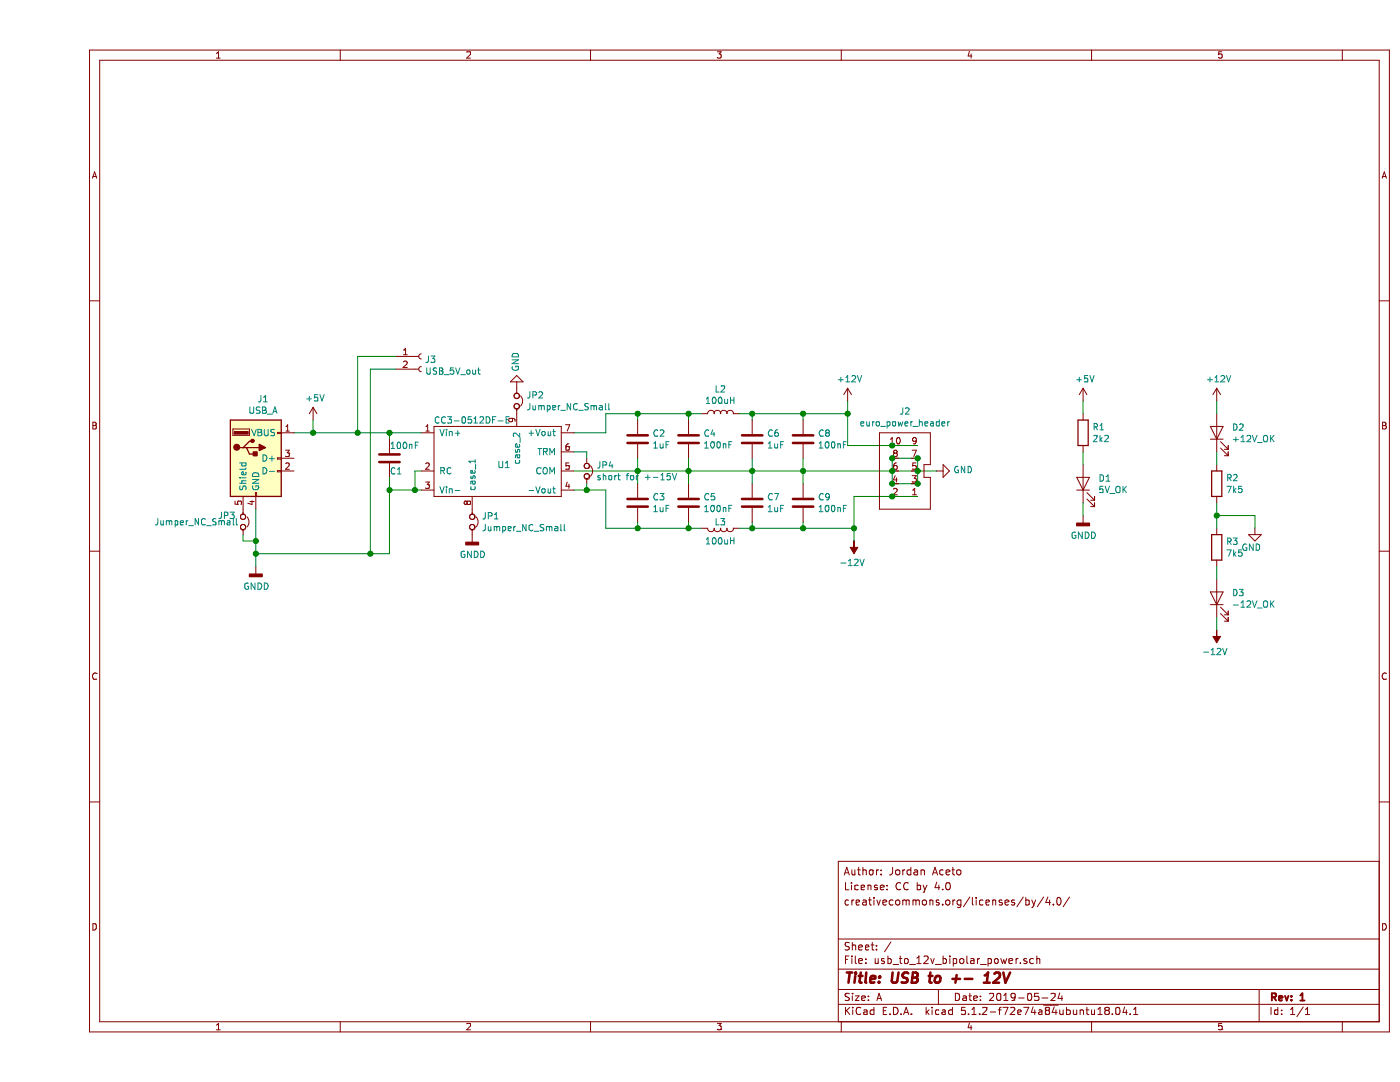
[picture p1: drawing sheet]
EESchema Schematic File Version 4
LIBS:usb_to_12v_bipolar_power-cache
EELAYER 29 0
EELAYER END
$Descr A 11000 8500
encoding utf-8
Sheet 1 1
Title "USB to +- 12V"
Date "2019-05-24"
Rev "1"
Comp ""
Comment1 ""
Comment2 "creativecommons.org/licenses/by/4.0/"
Comment3 "License: CC by 4.0"
Comment4 "Author: Jordan Aceto"
$EndDescr
$Comp
L Device:C C3
U 1 1
P 4700 3950
F 0 "C3" H 4815 3996 50  0000 L CNN
F 1 "1uF" H 4815 3905 50  0000 L CNN
F 2 "Capacitor_SMD:C_0805_2012Metric_Pad1.15x1.40mm_HandSolder" H 4738 3800 50  0001 C CNN
F 3 "~" H 4700 3950 50  0001 C CNN
	1    4700 3950
	1    0    0    -1  
$EndComp
$Comp
L Device:C C9
U 1 1
P 6000 3950
F 0 "C9" H 6115 3996 50  0000 L CNN
F 1 "100nF" H 6115 3905 50  0000 L CNN
F 2 "Capacitor_SMD:C_0805_2012Metric_Pad1.15x1.40mm_HandSolder" H 6038 3800 50  0001 C CNN
F 3 "~" H 6000 3950 50  0001 C CNN
	1    6000 3950
	1    0    0    -1  
$EndComp
$Comp
L Device:C C2
U 1 1
P 4700 3450
F 0 "C2" H 4815 3496 50  0000 L CNN
F 1 "1uF" H 4815 3405 50  0000 L CNN
F 2 "Capacitor_SMD:C_0805_2012Metric_Pad1.15x1.40mm_HandSolder" H 4738 3300 50  0001 C CNN
F 3 "~" H 4700 3450 50  0001 C CNN
	1    4700 3450
	1    0    0    -1  
$EndComp
$Comp
L Device:C C8
U 1 1
P 6000 3450
F 0 "C8" H 6115 3496 50  0000 L CNN
F 1 "100nF" H 6115 3405 50  0000 L CNN
F 2 "Capacitor_SMD:C_0805_2012Metric_Pad1.15x1.40mm_HandSolder" H 6038 3300 50  0001 C CNN
F 3 "~" H 6000 3450 50  0001 C CNN
	1    6000 3450
	1    0    0    -1  
$EndComp
$Comp
L Device:C C1
U 1 1
P 2750 3600
F 0 "C1" H 2750 3500 50  0000 L CNN
F 1 "100nF" H 2750 3700 50  0000 L CNN
F 2 "Capacitor_SMD:C_0805_2012Metric_Pad1.15x1.40mm_HandSolder" H 2788 3450 50  0001 C CNN
F 3 "~" H 2750 3600 50  0001 C CNN
	1    2750 3600
	1    0    0    -1  
$EndComp
$Comp
L Device:L L2
U 1 1
P 5350 3250
F 0 "L2" V 5540 3250 50  0000 C CNN
F 1 "100uH" V 5449 3250 50  0000 C CNN
F 2 "Inductor_SMD:L_0805_2012Metric_Pad1.15x1.40mm_HandSolder" H 5350 3250 50  0001 C CNN
F 3 "~" H 5350 3250 50  0001 C CNN
	1    5350 3250
	0    -1   -1   0   
$EndComp
$Comp
L Device:L L3
U 1 1
P 5350 4150
F 0 "L3" V 5300 4150 50  0000 C CNN
F 1 "100uH" V 5450 4150 50  0000 C CNN
F 2 "Inductor_SMD:L_0805_2012Metric_Pad1.15x1.40mm_HandSolder" H 5350 4150 50  0001 C CNN
F 3 "~" H 5350 4150 50  0001 C CNN
	1    5350 4150
	0    1    1    0   
$EndComp
Wire Wire Line
	2750 3400 2750 3450
Connection ~ 2750 3400
Wire Wire Line
	2750 3750 2750 3850
Connection ~ 2750 3850
Wire Wire Line
	2750 3850 2950 3850
Wire Wire Line
	5500 4150 5600 4150
Wire Wire Line
	5600 4150 5600 4100
Wire Wire Line
	5500 3250 5600 3250
Wire Wire Line
	5600 3250 5600 3300
Wire Wire Line
	5600 3800 5600 3700
Connection ~ 5600 3700
Wire Wire Line
	5600 3700 5600 3600
Wire Wire Line
	4200 3400 4450 3400
Wire Wire Line
	4450 3400 4450 3250
Wire Wire Line
	4200 3850 4300 3850
Wire Wire Line
	4450 3850 4450 4150
Wire Wire Line
	5600 3250 6000 3250
Wire Wire Line
	6350 3250 6350 3500
Connection ~ 5600 3250
Wire Wire Line
	6700 3700 6700 3600
Connection ~ 6700 3700
Wire Wire Line
	6700 3600 6900 3600
Wire Wire Line
	6900 3600 6900 3700
Wire Wire Line
	6900 3700 6900 3800
Connection ~ 6900 3700
Wire Wire Line
	6900 3800 6700 3800
Wire Wire Line
	6700 3800 6700 3700
Wire Wire Line
	6700 3700 6900 3700
Wire Wire Line
	5600 4150 6000 4150
Wire Wire Line
	6400 4150 6400 3900
Connection ~ 5600 4150
Wire Wire Line
	2750 4350 2750 3850
Wire Wire Line
	4450 3250 4700 3250
Wire Wire Line
	4200 3700 4700 3700
Wire Wire Line
	4450 4150 4700 4150
$Comp
L Device:C C5
U 1 1
P 5100 3950
F 0 "C5" H 5215 3996 50  0000 L CNN
F 1 "100nF" H 5215 3905 50  0000 L CNN
F 2 "Capacitor_SMD:C_0805_2012Metric_Pad1.15x1.40mm_HandSolder" H 5138 3800 50  0001 C CNN
F 3 "~" H 5100 3950 50  0001 C CNN
	1    5100 3950
	1    0    0    -1  
$EndComp
$Comp
L Device:C C4
U 1 1
P 5100 3450
F 0 "C4" H 5215 3496 50  0000 L CNN
F 1 "100nF" H 5215 3405 50  0000 L CNN
F 2 "Capacitor_SMD:C_0805_2012Metric_Pad1.15x1.40mm_HandSolder" H 5138 3300 50  0001 C CNN
F 3 "~" H 5100 3450 50  0001 C CNN
	1    5100 3450
	1    0    0    -1  
$EndComp
Wire Wire Line
	5100 3800 5100 3700
Connection ~ 5100 3700
Wire Wire Line
	5100 3700 5100 3600
Wire Wire Line
	5100 3700 5600 3700
Wire Wire Line
	5100 3300 5100 3250
Connection ~ 5100 3250
Wire Wire Line
	5100 3250 5200 3250
Wire Wire Line
	4700 3300 4700 3250
Connection ~ 4700 3250
Wire Wire Line
	4700 3250 5100 3250
Wire Wire Line
	4700 3600 4700 3700
Connection ~ 4700 3700
Wire Wire Line
	4700 3700 5100 3700
Wire Wire Line
	4700 3800 4700 3700
Wire Wire Line
	5100 4100 5100 4150
Connection ~ 5100 4150
Wire Wire Line
	5100 4150 5200 4150
Wire Wire Line
	4700 4100 4700 4150
Connection ~ 4700 4150
Wire Wire Line
	4700 4150 5100 4150
$Comp
L Device:C C6
U 1 1
P 5600 3450
F 0 "C6" H 5715 3496 50  0000 L CNN
F 1 "1uF" H 5715 3405 50  0000 L CNN
F 2 "Capacitor_SMD:C_0805_2012Metric_Pad1.15x1.40mm_HandSolder" H 5638 3300 50  0001 C CNN
F 3 "~" H 5600 3450 50  0001 C CNN
	1    5600 3450
	1    0    0    -1  
$EndComp
$Comp
L Device:C C7
U 1 1
P 5600 3950
F 0 "C7" H 5715 3996 50  0000 L CNN
F 1 "1uF" H 5715 3905 50  0000 L CNN
F 2 "Capacitor_SMD:C_0805_2012Metric_Pad1.15x1.40mm_HandSolder" H 5638 3800 50  0001 C CNN
F 3 "~" H 5600 3950 50  0001 C CNN
	1    5600 3950
	1    0    0    -1  
$EndComp
Wire Wire Line
	6000 3250 6000 3300
Wire Wire Line
	5600 3700 6000 3700
Connection ~ 6000 3250
Wire Wire Line
	6000 3250 6350 3250
Wire Wire Line
	6000 3600 6000 3700
Connection ~ 6000 3700
Wire Wire Line
	6000 3700 6700 3700
Wire Wire Line
	6000 4100 6000 4150
Connection ~ 6000 4150
Wire Wire Line
	6000 4150 6400 4150
Wire Wire Line
	6000 3800 6000 3700
$Comp
L Connector:Conn_01x02_Female J3
U 1 1
P 3000 2800
F 0 "J3" H 3028 2776 50  0000 L CNN
F 1 "USB_5V_out" H 3028 2685 50  0000 L CNN
F 2 "Connector_PinSocket_2.54mm:PinSocket_1x02_P2.54mm_Vertical" H 3000 2800 50  0001 C CNN
F 3 "~" H 3000 2800 50  0001 C CNN
	1    3000 2800
	1    0    0    -1  
$EndComp
Wire Wire Line
	2600 4350 2600 2900
Wire Wire Line
	2600 2900 2800 2900
Connection ~ 2600 4350
Wire Wire Line
	2600 4350 2750 4350
Wire Wire Line
	2500 3400 2500 2800
Wire Wire Line
	2500 2800 2800 2800
Connection ~ 2500 3400
Wire Wire Line
	2500 3400 2750 3400
$Comp
L Device:R R1
U 1 1
P 8200 3400
F 0 "R1" H 8270 3446 50  0000 L CNN
F 1 "2k2" H 8270 3355 50  0000 L CNN
F 2 "Resistor_SMD:R_0805_2012Metric_Pad1.15x1.40mm_HandSolder" V 8130 3400 50  0001 C CNN
F 3 "~" H 8200 3400 50  0001 C CNN
	1    8200 3400
	1    0    0    -1  
$EndComp
$Comp
L Device:LED D1
U 1 1
P 8200 3800
F 0 "D1" V 8239 3682 50  0000 R CNN
F 1 "5V_OK" V 8148 3682 50  0000 R CNN
F 2 "LED_SMD:LED_0805_2012Metric_Pad1.15x1.40mm_HandSolder" H 8200 3800 50  0001 C CNN
F 3 "~" H 8200 3800 50  0001 C CNN
	1    8200 3800
	0    -1   -1   0   
$EndComp
Wire Wire Line
	8200 3650 8200 3550
$Comp
L Device:R R2
U 1 1
P 9250 3800
F 0 "R2" H 9320 3846 50  0000 L CNN
F 1 "7k5" H 9320 3755 50  0000 L CNN
F 2 "Resistor_SMD:R_0805_2012Metric_Pad1.15x1.40mm_HandSolder" V 9180 3800 50  0001 C CNN
F 3 "~" H 9250 3800 50  0001 C CNN
	1    9250 3800
	1    0    0    -1  
$EndComp
$Comp
L Device:LED D2
U 1 1
P 9250 3400
F 0 "D2" V 9289 3283 50  0000 R CNN
F 1 "+12V_OK" V 9198 3283 50  0000 R CNN
F 2 "LED_SMD:LED_0805_2012Metric_Pad1.15x1.40mm_HandSolder" H 9250 3400 50  0001 C CNN
F 3 "~" H 9250 3400 50  0001 C CNN
	1    9250 3400
	0    -1   -1   0   
$EndComp
$Comp
L Device:R R3
U 1 1
P 9250 4300
F 0 "R3" H 9320 4346 50  0000 L CNN
F 1 "7k5" H 9320 4255 50  0000 L CNN
F 2 "Resistor_SMD:R_0805_2012Metric_Pad1.15x1.40mm_HandSolder" V 9180 4300 50  0001 C CNN
F 3 "~" H 9250 4300 50  0001 C CNN
	1    9250 4300
	1    0    0    -1  
$EndComp
$Comp
L Device:LED D3
U 1 1
P 9250 4700
F 0 "D3" V 9289 4583 50  0000 R CNN
F 1 "-12V_OK" V 9198 4583 50  0000 R CNN
F 2 "LED_SMD:LED_0805_2012Metric_Pad1.15x1.40mm_HandSolder" H 9250 4700 50  0001 C CNN
F 3 "~" H 9250 4700 50  0001 C CNN
	1    9250 4700
	0    -1   -1   0   
$EndComp
Wire Wire Line
	9250 4550 9250 4450
Wire Wire Line
	1700 4350 2600 4350
Wire Wire Line
	2000 3400 2150 3400
$Comp
L power:+12V #PWR03
U 1 1
P 6350 3150
F 0 "#PWR03" H 6350 3000 50  0001 C CNN
F 1 "+12V" H 6365 3323 50  0000 C CNN
F 2 "" H 6350 3150 50  0001 C CNN
F 3 "" H 6350 3150 50  0001 C CNN
	1    6350 3150
	1    0    0    -1  
$EndComp
Wire Wire Line
	6350 3250 6350 3150
Connection ~ 6350 3250
$Comp
L power:-12V #PWR04
U 1 1
P 6400 4250
F 0 "#PWR04" H 6400 4350 50  0001 C CNN
F 1 "-12V" H 6415 4423 50  0000 C CNN
F 2 "" H 6400 4250 50  0001 C CNN
F 3 "" H 6400 4250 50  0001 C CNN
	1    6400 4250
	-1   0    0    1   
$EndComp
Wire Wire Line
	6400 4250 6400 4150
Connection ~ 6400 4150
Wire Wire Line
	7050 3700 6900 3700
$Comp
L power:GNDD #PWR01
U 1 1
P 1700 4450
F 0 "#PWR01" H 1700 4200 50  0001 C CNN
F 1 "GNDD" H 1704 4295 50  0000 C CNN
F 2 "" H 1700 4450 50  0001 C CNN
F 3 "" H 1700 4450 50  0001 C CNN
	1    1700 4450
	1    0    0    -1  
$EndComp
Wire Wire Line
	1700 4450 1700 4350
Connection ~ 1700 4350
$Comp
L power:+5V #PWR02
U 1 1
P 2150 3300
F 0 "#PWR02" H 2150 3150 50  0001 C CNN
F 1 "+5V" H 2165 3473 50  0000 C CNN
F 2 "" H 2150 3300 50  0001 C CNN
F 3 "" H 2150 3300 50  0001 C CNN
	1    2150 3300
	1    0    0    -1  
$EndComp
Wire Wire Line
	2150 3300 2150 3400
Connection ~ 2150 3400
Wire Wire Line
	2150 3400 2500 3400
$Comp
L power:+5V #PWR06
U 1 1
P 8200 3150
F 0 "#PWR06" H 8200 3000 50  0001 C CNN
F 1 "+5V" H 8215 3323 50  0000 C CNN
F 2 "" H 8200 3150 50  0001 C CNN
F 3 "" H 8200 3150 50  0001 C CNN
	1    8200 3150
	1    0    0    -1  
$EndComp
$Comp
L power:GNDD #PWR07
U 1 1
P 8200 4050
F 0 "#PWR07" H 8200 3800 50  0001 C CNN
F 1 "GNDD" H 8204 3895 50  0000 C CNN
F 2 "" H 8200 4050 50  0001 C CNN
F 3 "" H 8200 4050 50  0001 C CNN
	1    8200 4050
	1    0    0    -1  
$EndComp
Wire Wire Line
	8200 4050 8200 3950
Wire Wire Line
	8200 3150 8200 3250
$Comp
L power:-12V #PWR09
U 1 1
P 9250 4950
F 0 "#PWR09" H 9250 5050 50  0001 C CNN
F 1 "-12V" H 9265 5123 50  0000 C CNN
F 2 "" H 9250 4950 50  0001 C CNN
F 3 "" H 9250 4950 50  0001 C CNN
	1    9250 4950
	-1   0    0    1   
$EndComp
Wire Wire Line
	9250 4950 9250 4850
$Comp
L power:+12V #PWR08
U 1 1
P 9250 3150
F 0 "#PWR08" H 9250 3000 50  0001 C CNN
F 1 "+12V" H 9265 3323 50  0000 C CNN
F 2 "" H 9250 3150 50  0001 C CNN
F 3 "" H 9250 3150 50  0001 C CNN
	1    9250 3150
	1    0    0    -1  
$EndComp
Wire Wire Line
	9250 3250 9250 3150
$Comp
L power:GND #PWR05
U 1 1
P 7050 3700
F 0 "#PWR05" H 7050 3450 50  0001 C CNN
F 1 "GND" V 7055 3572 50  0000 R CNN
F 2 "" H 7050 3700 50  0001 C CNN
F 3 "" H 7050 3700 50  0001 C CNN
	1    7050 3700
	0    -1   -1   0   
$EndComp
$Comp
L power:GND #PWR010
U 1 1
P 9550 4150
F 0 "#PWR010" H 9550 3900 50  0001 C CNN
F 1 "GND" H 9600 4000 50  0000 R CNN
F 2 "" H 9550 4150 50  0001 C CNN
F 3 "" H 9550 4150 50  0001 C CNN
	1    9550 4150
	1    0    0    -1  
$EndComp
Wire Wire Line
	9550 4150 9550 4050
Wire Wire Line
	9250 3950 9250 4050
Wire Wire Line
	9550 4050 9250 4050
Connection ~ 9250 4050
Wire Wire Line
	9250 4050 9250 4150
Wire Wire Line
	9250 3550 9250 3650
Wire Wire Line
	6350 3500 6700 3500
Wire Wire Line
	6400 3900 6700 3900
$Comp
L my_parts:CC3-0512DF-E U1
U 1 1
P 3600 3650
F 0 "U1" H 3650 3650 50  0000 C CNN
F 1 "CC3-0512DF-E" H 3400 4000 50  0000 C CNN
F 2 "my_parts:CC3-0512DF-E" H 3550 3650 50  0001 C CNN
F 3 "" H 3550 3650 50  0001 C CNN
	1    3600 3650
	1    0    0    -1  
$EndComp
$Comp
L my_parts:euro_power_header J2
U 1 1
P 6800 3550
F 0 "J2" H 6800 3235 50  0000 C CNN
F 1 "euro_power_header" H 6800 3326 50  0000 C CNN
F 2 "my_parts:eurorack_power_header" H 6800 3500 50  0001 C CNN
F 3 "" H 6800 3500 50  0001 C CNN
	1    6800 3550
	-1   0    0    1   
$EndComp
Connection ~ 6900 3800
Connection ~ 6700 3800
Connection ~ 6900 3600
Connection ~ 6700 3600
Wire Wire Line
	6700 3500 6900 3500
Connection ~ 6700 3500
Wire Wire Line
	6900 3900 6700 3900
Connection ~ 6700 3900
$Comp
L Connector:USB_A J1
U 1 1
P 1700 3600
F 0 "J1" H 1757 4067 50  0000 C CNN
F 1 "USB_A" H 1757 3976 50  0000 C CNN
F 2 "my_parts:MUSBR-A111-X-X" H 1850 3550 50  0001 C CNN
F 3 " ~" H 1850 3550 50  0001 C CNN
	1    1700 3600
	1    0    0    -1  
$EndComp
$Comp
L Device:Jumper_NC_Small JP1
U 1 1
P 3400 4100
F 0 "JP1" V 3354 4174 50  0000 L CNN
F 1 "Jumper_NC_Small" V 3445 4174 50  0000 L CNN
F 2 "Capacitor_SMD:C_0805_2012Metric_Pad1.15x1.40mm_HandSolder" H 3400 4100 50  0001 C CNN
F 3 "~" H 3400 4100 50  0001 C CNN
	1    3400 4100
	0    1    1    0   
$EndComp
$Comp
L power:GNDD #PWR011
U 1 1
P 3400 4200
F 0 "#PWR011" H 3400 3950 50  0001 C CNN
F 1 "GNDD" H 3404 4045 50  0000 C CNN
F 2 "" H 3400 4200 50  0001 C CNN
F 3 "" H 3400 4200 50  0001 C CNN
	1    3400 4200
	1    0    0    -1  
$EndComp
$Comp
L Device:Jumper_NC_Small JP2
U 1 1
P 3750 3150
F 0 "JP2" V 3704 3224 50  0000 L CNN
F 1 "Jumper_NC_Small" V 3795 3224 50  0000 L CNN
F 2 "Capacitor_SMD:C_0805_2012Metric_Pad1.15x1.40mm_HandSolder" H 3750 3150 50  0001 C CNN
F 3 "~" H 3750 3150 50  0001 C CNN
	1    3750 3150
	0    1    1    0   
$EndComp
$Comp
L power:GND #PWR012
U 1 1
P 3750 3050
F 0 "#PWR012" H 3750 2800 50  0001 C CNN
F 1 "GND" V 3755 2922 50  0000 R CNN
F 2 "" H 3750 3050 50  0001 C CNN
F 3 "" H 3750 3050 50  0001 C CNN
	1    3750 3050
	-1   0    0    1   
$EndComp
Wire Wire Line
	1700 4000 1700 4250
$Comp
L Device:Jumper_NC_Small JP3
U 1 1
P 1600 4100
F 0 "JP3" V 1550 3900 50  0000 L CNN
F 1 "Jumper_NC_Small" V 1600 3400 50  0000 L CNN
F 2 "Capacitor_SMD:C_0805_2012Metric_Pad1.15x1.40mm_HandSolder" H 1600 4100 50  0001 C CNN
F 3 "~" H 1600 4100 50  0001 C CNN
	1    1600 4100
	0    1    1    0   
$EndComp
Wire Wire Line
	1600 4200 1600 4250
Wire Wire Line
	1600 4250 1700 4250
Connection ~ 1700 4250
Wire Wire Line
	1700 4250 1700 4350
Wire Wire Line
	3000 3700 2950 3700
Wire Wire Line
	2750 3400 3000 3400
Wire Wire Line
	2950 3700 2950 3850
Connection ~ 2950 3850
Wire Wire Line
	2950 3850 3000 3850
$Comp
L Device:Jumper_NC_Small JP4
U 1 1
P 4300 3700
F 0 "JP4" V 4254 3775 50  0000 L CNN
F 1 "short for +-15V" V 4345 3775 50  0000 L CNN
F 2 "Capacitor_SMD:C_0805_2012Metric_Pad1.15x1.40mm_HandSolder" H 4300 3700 50  0001 C CNN
F 3 "~" H 4300 3700 50  0001 C CNN
	1    4300 3700
	0    1    1    0   
$EndComp
Wire Wire Line
	4300 3600 4300 3550
Wire Wire Line
	4300 3550 4200 3550
Wire Wire Line
	4300 3800 4300 3850
Connection ~ 4300 3850
Wire Wire Line
	4300 3850 4450 3850
$EndSCHEMATC
